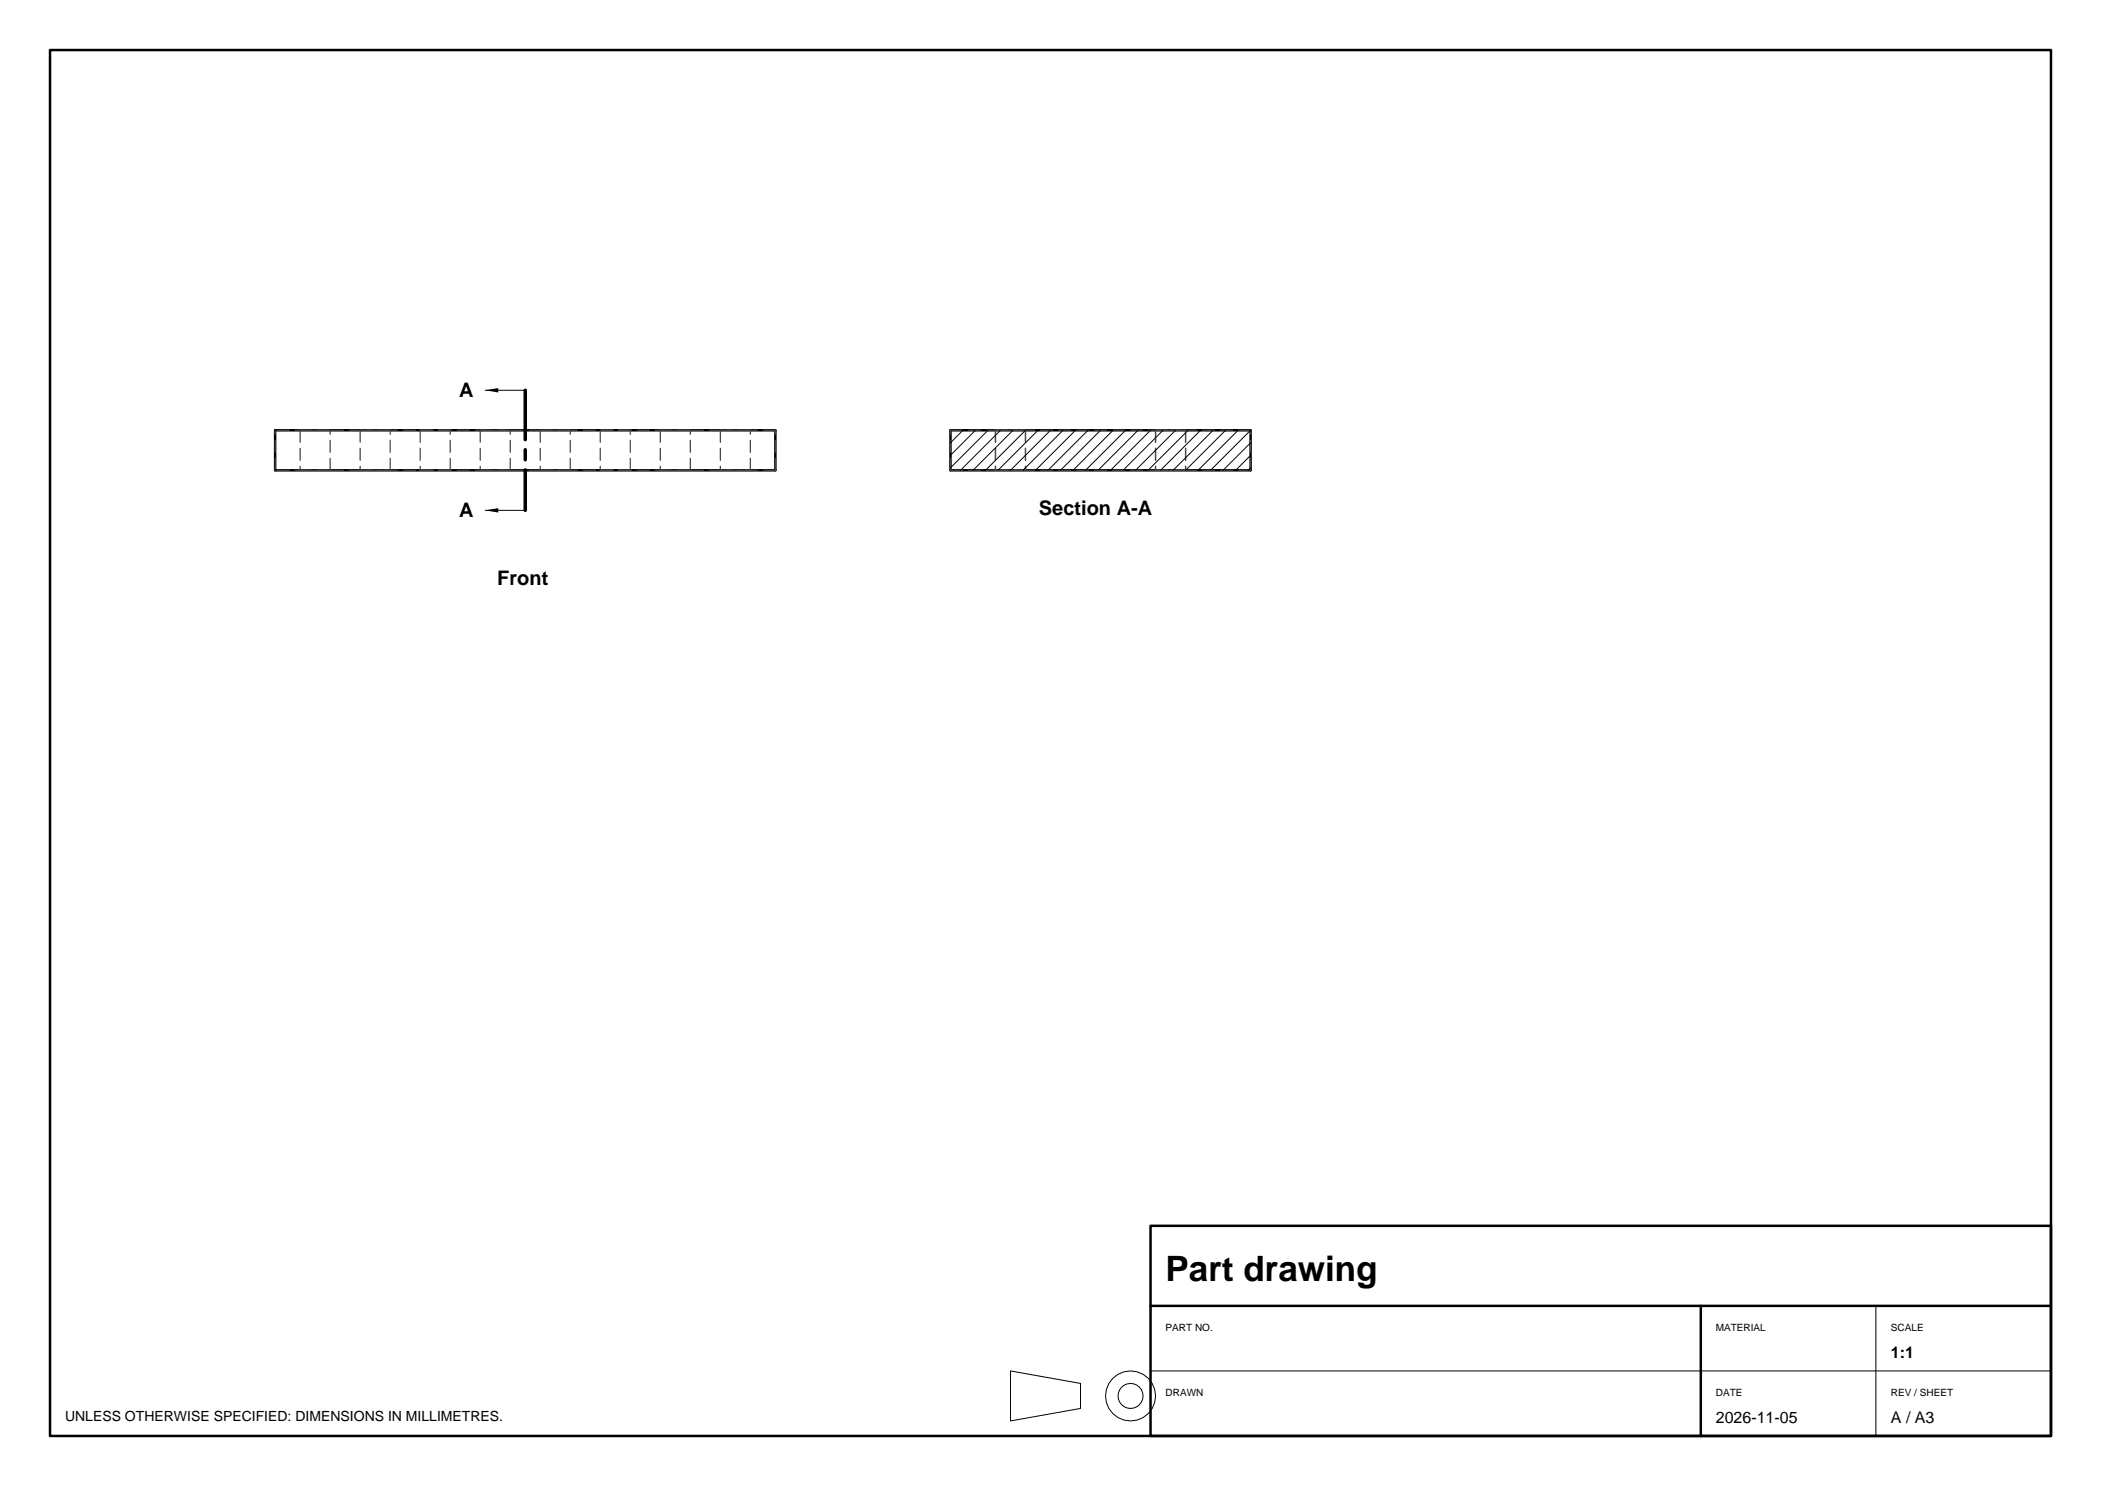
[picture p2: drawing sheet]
<svg xmlns="http://www.w3.org/2000/svg" width="420mm" height="297mm" viewBox="0 0 420 297" stroke-linecap="round" stroke-linejoin="round" font-family="sans-serif">
<path d="M10 10h400v277h-400zM105 78v6M55 86h100v8h-100zM105 96v6M190 86h60v8h-60zM230 245h180v42h-180zM230 261h180M340 261v26" fill="none" stroke="#000" stroke-width=".5"/>
<g fill="none" stroke="#000" stroke-width=".2">
<path d="M97 78h8M192.5 86l-2.5 2.5M195 86l-5 5M197.5 86l-7.5 7.5M200 86l-8 8M202.5 86l-8 8M205 86l-8 8M207.5 86l-8 8M210 86l-8 8M212.5 86l-8 8M215 86l-8 8M217.5 86l-8 8"/>
<path d="M220 86l-8 8M222.5 86l-8 8M225 86l-8 8M227.5 86l-8 8M230 86l-8 8M232.5 86l-8 8M235 86l-8 8M237.5 86l-8 8M240 86l-8 8M242.5 86l-8 8M245 86l-8 8M247.5 86l-8 8"/>
<path d="M250 86l-8 8M250 88.5l-5.5 5.5M250 91l-3 3M250 93.5l-.5 .5M97 102h8M202 274l14 2.5v5l-14 2.5zM230 274h180M375 261v26"/>
<circle cx="226" cy="279" r="5"/>
<circle cx="226" cy="279" r="2.5"/>
</g>
<g fill="none" stroke="#454545" stroke-width=".25" stroke-dasharray="2.4 1.2">
<path d="M55 94v-8M60 94h6M60 86h6M60 86v8M66 94v-8M66 94h-6M66 86h-6M72 94h6M72 86h6M72 86v8M78 94v-8M78 94h-6"/>
<path d="M78 86h-6M84 94h6M84 86h6M84 86v8M90 94v-8M90 94h-6M90 86h-6M96 94h6M96 86h6M96 86v8M102 94v-8M102 94h-6"/>
<path d="M102 86h-6M108 94h6M108 86h6M108 86v8M114 94v-8M114 94h-6M114 86h-6M120 94h6M120 86h6M120 86v8M126 94v-8M126 94h-6"/>
<path d="M126 86h-6M132 94h6M132 86h6M132 86v8M138 94v-8M138 94h-6M138 86h-6M144 94h6M144 86h6M144 86v8M150 94v-8M150 94h-6"/>
<path d="M150 86h-6M155 94v-8M155 94h-100M155 86h-100M190 94v-8M199 94h3M199 86h3M199 86v8M202 94h3M202 86h3M205 94h-6M205 86h-6"/>
<path d="M205 86v8M231 94h3M231 86h3M231 86v8M234 94h3M234 86h3M237 94h-6M237 86h-6M237 86v8M250 94h-60M250 86h-60M250 94v-8"/>
</g>
<path d="M105 78v24" fill="none" stroke="#000" stroke-width=".7" stroke-dasharray="9.9 2 2 2"/>
<path d="M97 78l2.6-.4v.8zM97 102l2.6-.4v.8z" fill="#000"/>
<text font-size="7" x="233" y="256">Part drawing</text>
<g font-size="4">
<text x="91.8" y="79.4">A</text>
<text x="91.8" y="103.4">A</text>
<text x="207.7" y="103">Section A-A</text>
<text x="99.4" y="117">Front</text>
</g>
<g font-size="3.2">
<text x="378" y="271.5">1:1</text>
<text x="343" y="284.5">2026-11-05</text>
<text x="378" y="284.5">A / A3</text>
</g>
<text font-size="2.8" x="13" y="284">UNLESS OTHERWISE SPECIFIED: DIMENSIONS IN MILLIMETRES.</text>
<g font-size="2">
<text x="233" y="266">PART NO.</text>
<text x="343" y="266">MATERIAL</text>
<text x="378" y="266">SCALE</text>
<text x="233" y="279">DRAWN</text>
<text x="343" y="279">DATE</text>
<text x="378" y="279">REV / SHEET</text>
</g>
</svg>
